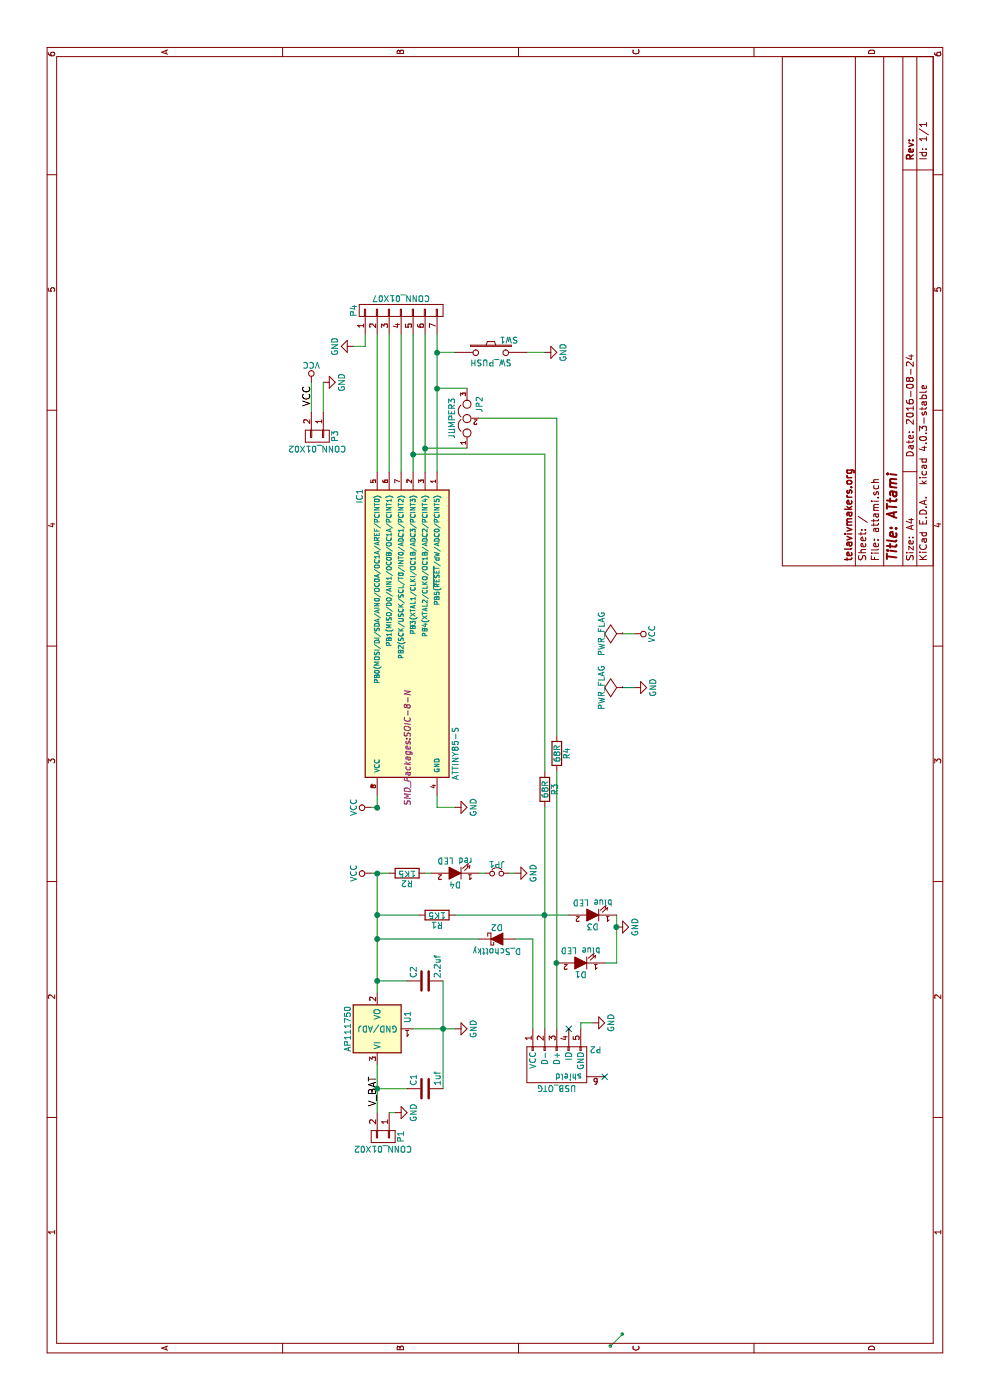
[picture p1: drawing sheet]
EESchema Schematic File Version 2
LIBS:attami-cache
EELAYER 25 0
EELAYER END
$Descr A4 11693 8268
encoding utf-8
Sheet 1 1
Title "ATtami"
Date "2016-08-24"
Rev ""
Comp "telavivmakers.org"
Comment1 ""
Comment2 ""
Comment3 ""
Comment4 ""
$EndDescr
$Comp
L ATTINY85-S IC1
U 1 1
P 6400 3400
F 0 "IC1" H 5250 3800 50  0000 C CNN
F 1 "ATTINY85-S" H 7400 3000 50  0000 C CNN
F 2 "SMD_Packages:SOIC-8-N" H 7350 3400 50  0000 C CIN
F 3 "" H 6400 3400 50  0000 C CNN
	1    6400 3400
	-1   0    0    -1  
$EndComp
$Comp
L R R2
U 1 1
P 4400 3400
F 0 "R2" V 4480 3400 50  0000 C CNN
F 1 "1K5" V 4400 3400 50  0000 C CNN
F 2 "Resistors_SMD:R_0805" V 4330 3400 50  0001 C CNN
F 3 "" H 4400 3400 50  0000 C CNN
	1    4400 3400
	-1   0    0    1   
$EndComp
$Comp
L R R1
U 1 1
P 4050 3650
F 0 "R1" V 4130 3650 50  0000 C CNN
F 1 "1K5" V 4050 3650 50  0000 C CNN
F 2 "Resistors_SMD:R_0805" V 3980 3650 50  0001 C CNN
F 3 "" H 4050 3650 50  0000 C CNN
	1    4050 3650
	-1   0    0    1   
$EndComp
$Comp
L LED D4
U 1 1
P 4400 3800
F 0 "D4" H 4400 3900 50  0000 C CNN
F 1 "red LED" H 4400 3700 50  0000 C CNN
F 2 "LEDs:LED_0805" H 4400 3800 50  0001 C CNN
F 3 "" H 4400 3800 50  0000 C CNN
	1    4400 3800
	0    -1   -1   0   
$EndComp
$Comp
L Jumper_NC_Small JP1
U 1 1
P 4400 4150
F 0 "JP1" H 4400 4230 50  0000 C CNN
F 1 "Jumper_NC_Small" H 4410 4090 50  0001 C CNN
F 2 "Connect:GS2" H 4400 4150 50  0001 C CNN
F 3 "" H 4400 4150 50  0000 C CNN
	1    4400 4150
	0    1    1    0   
$EndComp
$Comp
L GND #PWR01
U 1 1
P 4950 3800
F 0 "#PWR01" H 4950 3550 50  0001 C CNN
F 1 "GND" H 4950 3650 50  0000 C CNN
F 2 "" H 4950 3800 50  0000 C CNN
F 3 "" H 4950 3800 50  0000 C CNN
	1    4950 3800
	1    0    0    -1  
$EndComp
$Comp
L GND #PWR02
U 1 1
P 4400 4300
F 0 "#PWR02" H 4400 4050 50  0001 C CNN
F 1 "GND" H 4400 4150 50  0000 C CNN
F 2 "" H 4400 4300 50  0000 C CNN
F 3 "" H 4400 4300 50  0000 C CNN
	1    4400 4300
	1    0    0    -1  
$EndComp
$Comp
L GND #PWR03
U 1 1
P 3100 3800
F 0 "#PWR03" H 3100 3550 50  0001 C CNN
F 1 "GND" H 3100 3650 50  0000 C CNN
F 2 "" H 3100 3800 50  0000 C CNN
F 3 "" H 3100 3800 50  0000 C CNN
	1    3100 3800
	1    0    0    -1  
$EndComp
$Comp
L C C1
U 1 1
P 2600 3550
F 0 "C1" H 2625 3650 50  0000 L CNN
F 1 "1uf" H 2625 3450 50  0000 L CNN
F 2 "Capacitors_SMD:C_0805" H 2638 3400 50  0001 C CNN
F 3 "" H 2600 3550 50  0000 C CNN
	1    2600 3550
	1    0    0    -1  
$EndComp
$Comp
L C C2
U 1 1
P 3500 3550
F 0 "C2" H 3525 3650 50  0000 L CNN
F 1 "2.2uf" H 3525 3450 50  0000 L CNN
F 2 "Capacitors_SMD:C_0805" H 3538 3400 50  0001 C CNN
F 3 "" H 3500 3550 50  0000 C CNN
	1    3500 3550
	1    0    0    -1  
$EndComp
$Comp
L USB_OTG P2
U 1 1
P 2800 4650
F 0 "P2" H 3125 4525 50  0000 C CNN
F 1 "USB_OTG" H 2800 4850 50  0000 C CNN
F 2 "Connect:USB_Mini-B" V 2750 4550 50  0001 C CNN
F 3 "" V 2750 4550 50  0000 C CNN
	1    2800 4650
	0    -1   1    0   
$EndComp
$Comp
L D_Schottky D2
U 1 1
P 3850 4150
F 0 "D2" H 3850 4250 50  0000 C CNN
F 1 "D_Schottky" H 3850 4050 50  0000 C CNN
F 2 "Diodes_SMD:SOD-323" H 3850 4150 50  0001 C CNN
F 3 "" H 3850 4150 50  0000 C CNN
	1    3850 4150
	0    1    1    0   
$EndComp
$Comp
L LED D1
U 1 1
P 3650 4850
F 0 "D1" H 3650 4950 50  0000 C CNN
F 1 "blue LED" H 3650 4750 50  0000 C CNN
F 2 "LEDs:LED_0805" H 3650 4850 50  0001 C CNN
F 3 "" H 3650 4850 50  0000 C CNN
	1    3650 4850
	0    -1   -1   0   
$EndComp
$Comp
L CONN_01X02 P1
U 1 1
P 2200 3200
F 0 "P1" H 2200 3350 50  0000 C CNN
F 1 "CONN_01X02" V 2300 3200 50  0000 C CNN
F 2 "Pin_Headers:Pin_Header_Straight_1x02" H 2200 3200 50  0001 C CNN
F 3 "" H 2200 3200 50  0000 C CNN
	1    2200 3200
	-1   0    0    1   
$EndComp
$Comp
L GND #PWR04
U 1 1
P 2400 3300
F 0 "#PWR04" H 2400 3050 50  0001 C CNN
F 1 "GND" H 2400 3150 50  0000 C CNN
F 2 "" H 2400 3300 50  0000 C CNN
F 3 "" H 2400 3300 50  0000 C CNN
	1    2400 3300
	1    0    0    -1  
$EndComp
Text Label 2450 3150 0    60   ~ 0
V_BAT
$Comp
L LED D3
U 1 1
P 4050 4950
F 0 "D3" H 4050 5050 50  0000 C CNN
F 1 "blue LED" H 4050 4850 50  0000 C CNN
F 2 "LEDs:LED_0805" H 4050 4950 50  0001 C CNN
F 3 "" H 4050 4950 50  0000 C CNN
	1    4050 4950
	0    -1   -1   0   
$EndComp
$Comp
L GND #PWR05
U 1 1
P 3950 5150
F 0 "#PWR05" H 3950 4900 50  0001 C CNN
F 1 "GND" H 3950 5000 50  0000 C CNN
F 2 "" H 3950 5150 50  0000 C CNN
F 3 "" H 3950 5150 50  0000 C CNN
	1    3950 5150
	1    0    0    -1  
$EndComp
$Comp
L GND #PWR06
U 1 1
P 3150 4950
F 0 "#PWR06" H 3150 4700 50  0001 C CNN
F 1 "GND" H 3150 4800 50  0000 C CNN
F 2 "" H 3150 4950 50  0000 C CNN
F 3 "" H 3150 4950 50  0000 C CNN
	1    3150 4950
	1    0    0    -1  
$EndComp
$Comp
L CONN_01X07 P4
U 1 1
P 9100 3350
F 0 "P4" H 9100 3750 50  0000 C CNN
F 1 "CONN_01X07" V 9200 3350 50  0000 C CNN
F 2 "Pin_Headers:Pin_Header_Straight_1x07" H 9100 3350 50  0001 C CNN
F 3 "" H 9100 3350 50  0000 C CNN
	1    9100 3350
	1    0    0    -1  
$EndComp
$Comp
L GND #PWR07
U 1 1
P 8800 2950
F 0 "#PWR07" H 8800 2700 50  0001 C CNN
F 1 "GND" H 8800 2800 50  0000 C CNN
F 2 "" H 8800 2950 50  0000 C CNN
F 3 "" H 8800 2950 50  0000 C CNN
	1    8800 2950
	-1   0    0    1   
$EndComp
$Comp
L JUMPER3 JP2
U 1 1
P 8200 3900
F 0 "JP2" H 8250 3800 50  0000 L CNN
F 1 "JUMPER3" H 8200 4000 50  0000 C BNN
F 2 "Connect:GS3" H 8200 3900 50  0001 C CNN
F 3 "" H 8200 3900 50  0000 C CNN
	1    8200 3900
	1    0    0    -1  
$EndComp
$Comp
L R R3
U 1 1
P 5100 4550
F 0 "R3" V 5180 4550 50  0000 C CNN
F 1 "68R" V 5100 4550 50  0000 C CNN
F 2 "Resistors_SMD:R_0805" V 5030 4550 50  0001 C CNN
F 3 "" H 5100 4550 50  0000 C CNN
	1    5100 4550
	0    1    1    0   
$EndComp
$Comp
L R R4
U 1 1
P 5400 4650
F 0 "R4" V 5480 4650 50  0000 C CNN
F 1 "68R" V 5400 4650 50  0000 C CNN
F 2 "Resistors_SMD:R_0805" V 5330 4650 50  0001 C CNN
F 3 "" H 5400 4650 50  0000 C CNN
	1    5400 4650
	0    1    1    0   
$EndComp
$Comp
L SW_PUSH SW1
U 1 1
P 8750 4100
F 0 "SW1" H 8900 4210 50  0000 C CNN
F 1 "SW_PUSH" H 8750 4020 50  0000 C CNN
F 2 "Buttons_Switches_SMD:SW_SPST_EVQPE1" H 8750 4100 50  0001 C CNN
F 3 "" H 8750 4100 50  0000 C CNN
	1    8750 4100
	0    1    1    0   
$EndComp
$Comp
L GND #PWR08
U 1 1
P 8750 4550
F 0 "#PWR08" H 8750 4300 50  0001 C CNN
F 1 "GND" H 8750 4400 50  0000 C CNN
F 2 "" H 8750 4550 50  0000 C CNN
F 3 "" H 8750 4550 50  0000 C CNN
	1    8750 4550
	1    0    0    -1  
$EndComp
$Comp
L CONN_01X02 P3
U 1 1
P 8050 2650
F 0 "P3" H 8050 2800 50  0000 C CNN
F 1 "CONN_01X02" V 8150 2650 50  0000 C CNN
F 2 "Pin_Headers:Pin_Header_Straight_1x02" H 8050 2650 50  0001 C CNN
F 3 "" H 8050 2650 50  0000 C CNN
	1    8050 2650
	-1   0    0    1   
$EndComp
$Comp
L GND #PWR09
U 1 1
P 8500 2700
F 0 "#PWR09" H 8500 2450 50  0001 C CNN
F 1 "GND" H 8500 2550 50  0000 C CNN
F 2 "" H 8500 2700 50  0000 C CNN
F 3 "" H 8500 2700 50  0000 C CNN
	1    8500 2700
	1    0    0    -1  
$EndComp
Text Label 8300 2600 0    60   ~ 0
VCC
NoConn ~ 3100 4750
NoConn ~ 2700 5050
$Comp
L PWR_FLAG #FLG010
U 1 1
P 5950 5200
F 0 "#FLG010" H 5950 5295 50  0001 C CNN
F 1 "PWR_FLAG" H 5950 5380 50  0000 C CNN
F 2 "" H 5950 5200 50  0000 C CNN
F 3 "" H 5950 5200 50  0000 C CNN
	1    5950 5200
	1    0    0    -1  
$EndComp
$Comp
L PWR_FLAG #FLG011
U 1 1
P 6400 5200
F 0 "#FLG011" H 6400 5295 50  0001 C CNN
F 1 "PWR_FLAG" H 6400 5380 50  0000 C CNN
F 2 "" H 6400 5200 50  0000 C CNN
F 3 "" H 6400 5200 50  0000 C CNN
	1    6400 5200
	1    0    0    -1  
$EndComp
$Comp
L GND #PWR012
U 1 1
P 5950 5300
F 0 "#PWR012" H 5950 5050 50  0001 C CNN
F 1 "GND" H 5950 5150 50  0000 C CNN
F 2 "" H 5950 5300 50  0000 C CNN
F 3 "" H 5950 5300 50  0000 C CNN
	1    5950 5300
	1    0    0    -1  
$EndComp
$Comp
L VCC #PWR013
U 1 1
P 8500 2600
F 0 "#PWR013" H 8500 2450 50  0001 C CNN
F 1 "VCC" H 8500 2750 50  0000 C CNN
F 2 "" H 8500 2600 50  0000 C CNN
F 3 "" H 8500 2600 50  0000 C CNN
	1    8500 2600
	0    1    1    0   
$EndComp
$Comp
L VCC #PWR014
U 1 1
P 6400 5300
F 0 "#PWR014" H 6400 5150 50  0001 C CNN
F 1 "VCC" H 6400 5450 50  0000 C CNN
F 2 "" H 6400 5300 50  0000 C CNN
F 3 "" H 6400 5300 50  0000 C CNN
	1    6400 5300
	-1   0    0    1   
$EndComp
$Comp
L AP111750 U1
U 1 1
P 3100 3150
F 0 "U1" H 3200 2900 50  0000 C CNN
F 1 "AP111750" H 3100 3400 50  0000 C CNN
F 2 "TO_SOT_Packages_SMD:SOT-223" H 3100 2800 50  0001 C CNN
F 3 "" H 3200 2900 50  0000 C CNN
	1    3100 3150
	1    0    0    -1  
$EndComp
Wire Wire Line
	4400 3600 4400 3550
Wire Wire Line
	4400 3100 4400 3250
Wire Wire Line
	3400 3150 4400 3150
Wire Wire Line
	4950 3150 5050 3150
Wire Wire Line
	4050 3150 4050 3500
Connection ~ 4400 3150
Wire Wire Line
	5050 3650 4950 3650
Wire Wire Line
	4950 3650 4950 3800
Connection ~ 4050 3150
Wire Wire Line
	2400 3150 2800 3150
Wire Wire Line
	3100 3450 3100 3800
Wire Wire Line
	2600 3400 2600 3150
Connection ~ 2600 3150
Wire Wire Line
	3500 3150 3500 3400
Connection ~ 3500 3150
Wire Wire Line
	2600 3700 3500 3700
Connection ~ 3100 3700
Wire Wire Line
	4050 3800 4050 4750
Wire Wire Line
	3850 3150 3850 4000
Connection ~ 3850 3150
Wire Wire Line
	3850 4300 3850 4450
Wire Wire Line
	3850 4450 3100 4450
Wire Wire Line
	2400 3250 2400 3300
Wire Wire Line
	3650 5150 4050 5150
Wire Wire Line
	3650 5050 3650 5150
Connection ~ 3950 5150
Connection ~ 4050 4550
Wire Wire Line
	7900 4550 7900 3450
Wire Wire Line
	7750 3450 8900 3450
Wire Wire Line
	8200 4650 8200 4000
Connection ~ 3650 4650
Wire Wire Line
	4400 4300 4400 4250
Wire Wire Line
	4400 4050 4400 4000
Wire Wire Line
	3100 4850 3150 4850
Wire Wire Line
	3150 4850 3150 4950
Wire Wire Line
	7750 3250 8900 3250
Wire Wire Line
	8900 3150 7750 3150
Wire Wire Line
	7750 3350 8900 3350
Wire Wire Line
	8800 2950 8800 3050
Wire Wire Line
	8800 3050 8900 3050
Wire Wire Line
	7750 3550 8900 3550
Wire Wire Line
	7750 3650 8900 3650
Connection ~ 7900 3450
Wire Wire Line
	3100 4550 4950 4550
Wire Wire Line
	3100 4650 5250 4650
Wire Wire Line
	5250 4550 7900 4550
Wire Wire Line
	5550 4650 8200 4650
Wire Wire Line
	7950 3900 7950 3550
Connection ~ 7950 3550
Wire Wire Line
	8450 3650 8450 3900
Connection ~ 8450 3650
Wire Wire Line
	8750 3800 8750 3650
Connection ~ 8750 3650
Wire Wire Line
	8750 4400 8750 4550
Wire Wire Line
	8500 2700 8250 2700
Wire Wire Line
	8250 2600 8500 2600
Wire Wire Line
	6400 5300 6400 5200
Wire Wire Line
	5950 5200 5950 5300
$Comp
L VCC #PWR015
U 1 1
P 4950 3100
F 0 "#PWR015" H 4950 2950 50  0001 C CNN
F 1 "VCC" H 4950 3250 50  0000 C CNN
F 2 "" H 4950 3100 50  0000 C CNN
F 3 "" H 4950 3100 50  0000 C CNN
	1    4950 3100
	1    0    0    -1  
$EndComp
Wire Wire Line
	4950 3100 4950 3150
Connection ~ 4950 3150
$Comp
L VCC #PWR016
U 1 1
P 4400 3100
F 0 "#PWR016" H 4400 2950 50  0001 C CNN
F 1 "VCC" H 4400 3250 50  0000 C CNN
F 2 "" H 4400 3100 50  0000 C CNN
F 3 "" H 4400 3100 50  0000 C CNN
	1    4400 3100
	1    0    0    -1  
$EndComp
Entry Wire Line
	450  5100 550  5200
$EndSCHEMATC
